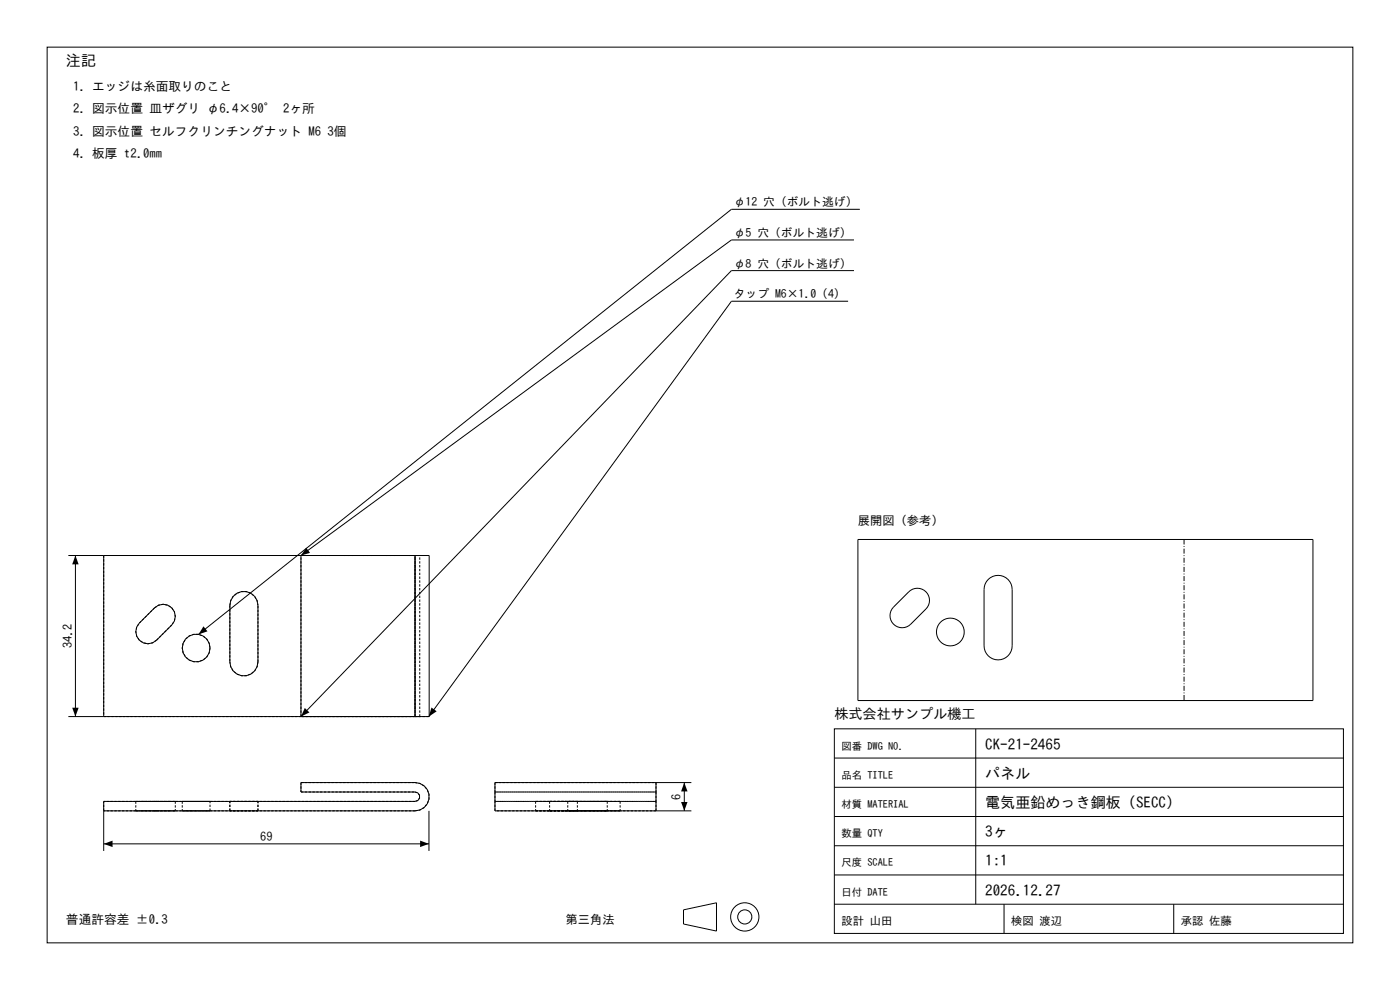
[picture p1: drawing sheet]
<svg xmlns="http://www.w3.org/2000/svg" width="297mm" height="210mm" viewBox="0 0 297 210" stroke-linecap="round" stroke-linejoin="round" font-family="sans-serif">
<g fill="none" stroke="#000" stroke-width=".21">
<path d="M10 10h277v190h-277zM181.2 50.9h-26l-91.4 66.9v34.2l91.4-94.6h26M182.4 44.4h-27.2l-113.1 90.2M179.9 63.9h-24.7l-64.2 88.1M14.5 117.8h73.5M16 117.8v34.2M22 117.8v34.2M88 117.8h3v34.2h-3M88 117.8v34.2M182 114.4h96.5v34.2h-96.5zM29.6 132.2l3.2-3.3a2.58 2.58 0 0 1 3.6 0 2.58 2.58 0 0 1 0 3.7l-3.2 3.2a2.58 2.58 0 0 1-3.6 0 2.58 2.58 0 0 1 0-3.6zM49.5 126.5a2.98 2.98 0 0 1 3.3-.9 2.98 2.98 0 0 1 1.9 2.8v12a2.98 2.98 0 0 1-3 3 2.98 2.98 0 0 1-2.9-3v-12l.1-1z"/>
<path d="M192.8 125.5a2.58 2.58 0 0 1 3.6 0 2.58 2.58 0 0 1 0 3.7l-3.2 3.2a2.58 2.58 0 0 1-3.6 0 2.58 2.58 0 0 1 0-3.6zM209.6 122.9a2.98 2.98 0 0 1 3.3-.6 2.98 2.98 0 0 1 1.8 2.7v12a2.98 2.98 0 0 1-3 3 2.98 2.98 0 0 1-2.9-3v-12a2.98 2.98 0 0 1 .8-2.1zM14.5 152h73.5M177 154.6h108v43.4h-108zM207 154.6v37.2M22 172h66a3 3 0 0 0 3-3 3 3 0 0 0-3-3h-24.2v2h24.2l.6 .2 .4 .5v.6l-.4 .5-.6 .2h-66v10.5M22 179h69M91 172v8.5M139.2 166v6M145.2 166v6M146.7 166h-41.7v6h41.7M177 179.4h108"/>
<path d="M177 173.2h108M177 167h108M177 160.8h108M145 193l7-1.5v6l-7-1.5zM177 191.8h108M177 185.6h108M213 191.8v6.2M249 191.8v6.2"/>
<circle cx="41.6" cy="137.5" r="2.95"/>
<circle cx="201.6" cy="134.1" r="2.95"/>
<circle cx="158" cy="194.5" r="3"/>
<circle cx="158" cy="194.5" r="1.5"/>
</g>
<g fill="none" stroke="#000" stroke-width=".21" stroke-dasharray=".5 .3" stroke-linecap="butt">
<path d="M22 117.8v34.2M63.8 117.8h24.2M88 117.8h-66M88 117.8h-24.2M88 117.8h3M88 117.8h1M88 117.8v34.2M89 117.8h-1M32.8 128.9l-3.2 3.3M32.8 128.9a2.58 2.58 0 0 1 3.6 0 2.58 2.58 0 0 1 0 3.7M33.2 135.8a2.58 2.58 0 0 1-3.6 0 2.58 2.58 0 0 1 0-3.6M33.2 135.8l3.2-3.2"/>
<path d="M44.6 137.5a2.94 2.94 0 0 1-4.2 2.7 2.94 2.94 0 0 1-.8-4.9 2.94 2.94 0 0 1 4.8 1.2l.2 1M48.8 128.4v12M48.8 128.4a2.98 2.98 0 0 1 2.9-3 2.98 2.98 0 0 1 3 3M22 152h66M54.7 140.4a2.98 2.98 0 0 1-3 3 2.98 2.98 0 0 1-2.9-3M54.7 140.4v-12M63.8 152h24.2M63.8 152v-34.2M88 152h1M88 152h-24.2M88 152h3M88 152v-34.2"/>
<path d="M89 152h-1M89 152v-34.2M22 172v-2M28.8 172h.8M28.8 170h.8M28.8 170v2M32.8 172h-3.2M32.8 172h4.4M32.8 170h-3.2M32.8 170h4.4M33.2 172h-4.4M33.2 172h3.2"/>
<path d="M33.2 170h-4.4M33.2 170h3.2M37.2 172h-.8M37.2 170h-.8M37.2 170v2M38.7 172h5.9M38.7 170h5.9M38.7 170v2M44.6 172h-5.9M44.6 170h-5.9M44.6 172v-2M48.8 172h5.9"/>
<path d="M48.8 170h5.9M48.8 172v-2M54.7 172h-5.9M54.7 170h-5.9M54.7 172v-2M63.8 166h24.2M63.8 166v2M63.8 168h24.2M88 172h-66M88 170h-66M88 172a3 3 0 0 0 3-3 3 3 0 0 0-3-3M88 168l.6 .2 .4 .5v.6l-.4 .5-.6 .2"/>
<path d="M105 172v-2M105 168v2M105 166v2M105 170h34.2M105 166h34.2M105 168h34.2M113.6 172h3M113.6 170h3M113.6 170v2M116.6 172h5.9M116.6 170h5.9M116.6 170v2"/>
<path d="M116.6 172h-3M116.6 172h12M116.6 170h-3M116.6 170h12M119.5 172h-2.9M119.5 170h-2.9M120.4 172h4.4M120.4 170h4.4M120.4 170v2M121.2 172h-.8M121.2 172h3.2M121.2 170h-.8"/>
<path d="M121.2 170h3.2M122.5 172h-3M122.5 170h-3M122.5 170v2M128.1 172h-3.3M128.1 172h.7M128.1 170h-3.3M128.1 170h.7M128.6 172h-12M128.6 172h3M128.6 170h-12M128.6 170h3"/>
<path d="M128.8 172h-4.4M128.8 170h-4.4M128.8 170v2M131.6 172h-3M131.6 170h-3M131.6 170v2M139.2 172v-2M139.2 172h-34.2M139.2 170h-34.2M139.2 166v2M139.2 168v2M139.2 168h-34.2"/>
</g>
<path d="M16 117.8l.7 1.9h-1.4zM65 116.2l.8 1.1-2 .5zM43.2 132.9l.8 1-1.9 .7zM15.3 150.1h1.4l-.7 1.9zM64.7 150.2l.9 .9-1.8 .9zM91.5 150.1l1.1 .8-1.6 1.1zM22 179l1.9-.7v1.4zM89.1 178.3l1.9 .7-1.9 .7zM144.5 170.1h1.4l-.7 1.9zM145.2 166l.7 1.9h-1.4z" fill="#000"/>
<path d="M251.2 114.4v34.2" fill="none" stroke="#000" stroke-width=".21" stroke-dasharray="1.1 .4 .2 .4" stroke-linecap="butt"/>
<g font-size="3.2">
<text x="14" y="14">注記</text>
<text x="209" y="159">CK-21-2465</text>
<text x="209" y="165.2">パネル</text>
<text x="209" y="171.4">電気亜鉛めっき鋼板（SECC）</text>
<text x="209" y="177.6">3ヶ</text>
<text x="209" y="183.8">1:1</text>
<text x="209" y="190">2026.12.27</text>
</g>
<text font-size="3" x="177" y="152.6">株式会社サンプル機工</text>
<g font-size="2.7">
<text x="15.5" y="19.2">1. エッジは糸面取りのこと</text>
<text x="15.5" y="24">2. 図示位置 皿ザグリ φ6.4×90° 2ヶ所</text>
<text x="15.5" y="28.8">3. 図示位置 セルフクリンチングナット M6 3個</text>
<text x="15.5" y="33.6">4. 板厚 t2.0mm</text>
<text x="14" y="196">普通許容差 ±0.3</text>
</g>
<g font-size="2.6">
<text x="182" y="111.4">展開図（参考）</text>
<text x="15.3" y="137.5" transform="rotate(-90 15.3 137.5)">34.2</text>
<text x="144.5" y="169.6" transform="rotate(-90 144.5 169.6)">6</text>
<text x="55.2" y="178.3">69</text>
<text x="120" y="196">第三角法</text>
</g>
<g font-size="2.5">
<text x="155.7" y="43.8">φ12 穴（ボルト逃げ）</text>
<text x="155.7" y="50.3">φ5 穴（ボルト逃げ）</text>
<text x="155.7" y="56.8">φ8 穴（ボルト逃げ）</text>
<text x="155.7" y="63.3">タップ M6×1.0（4）</text>
</g>
<g font-size="2.4">
<text x="178.5" y="196.2">設計 山田</text>
<text x="214.5" y="196.2">検図 渡辺</text>
<text x="250.5" y="196.2">承認 佐藤</text>
</g>
<g font-size="2.2">
<text x="178.5" y="159">図番 DWG NO.</text>
<text x="178.5" y="165.2">品名 TITLE</text>
<text x="178.5" y="171.4">材質 MATERIAL</text>
<text x="178.5" y="177.6">数量 QTY</text>
<text x="178.5" y="183.8">尺度 SCALE</text>
<text x="178.5" y="190">日付 DATE</text>
</g>
</svg>
